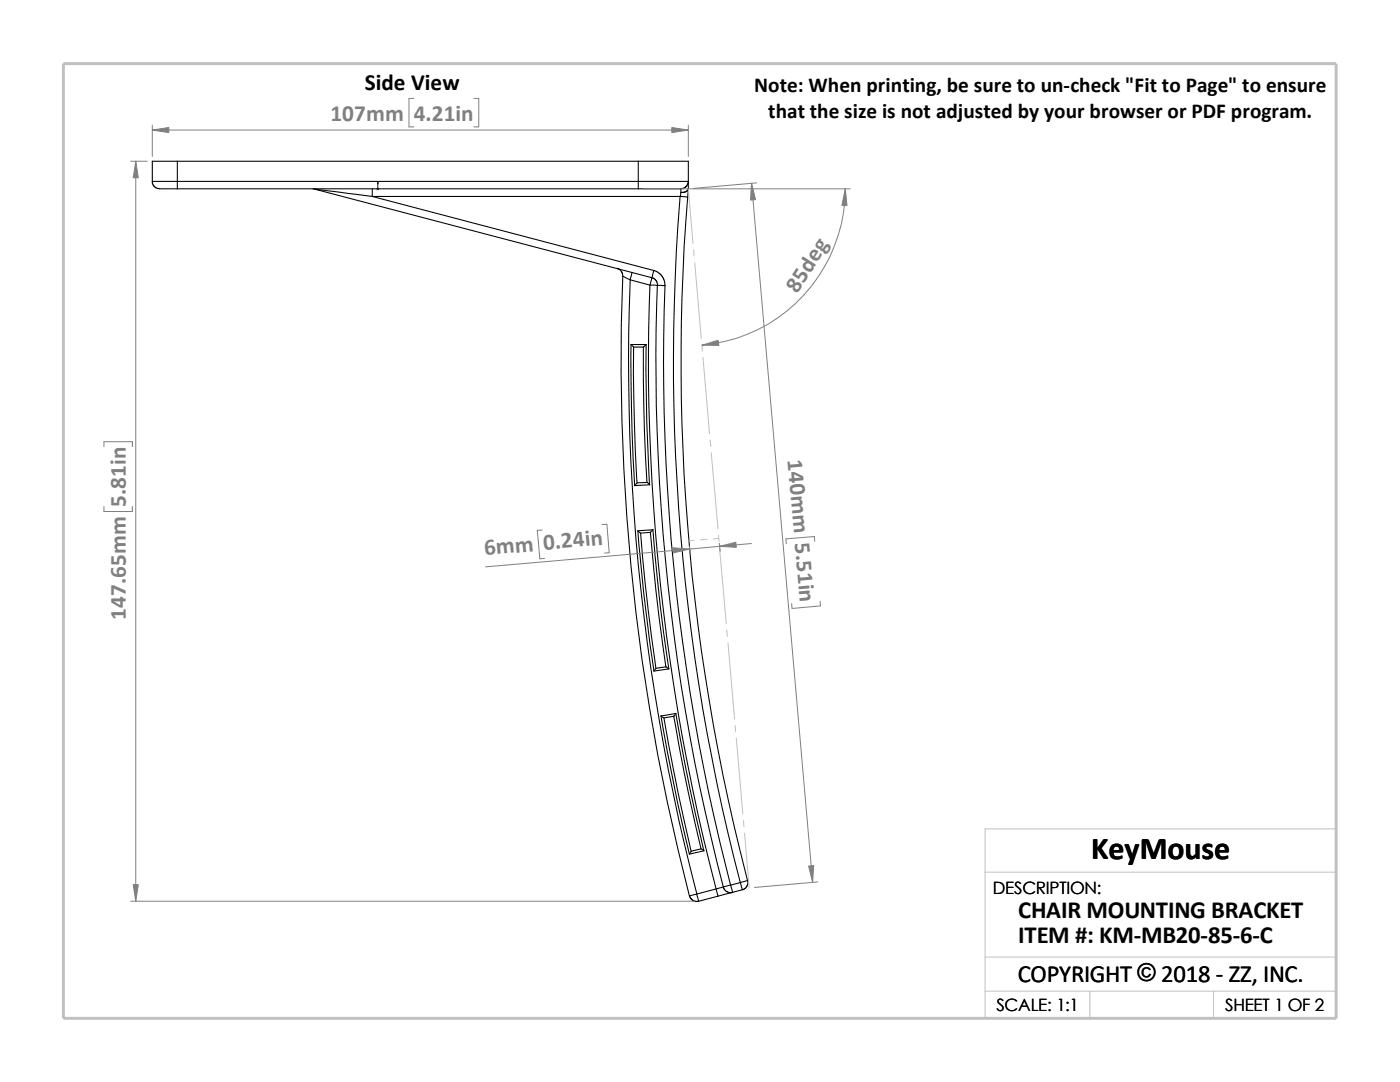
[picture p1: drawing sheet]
<svg xmlns="http://www.w3.org/2000/svg" width="279mm" height="216mm" viewBox="0 0 279 216" stroke-linecap="round" stroke-linejoin="round" font-family="sans-serif">
<g fill="none" stroke="#c0c0c0" stroke-width=".2">
<path d="M137.4 37.7l.9 10.9M138.4 49.8l.1 1.3M138.6 52.4l1.4 15.2M140.1 68.8l.1 1.3M140.3 71.3l1.3 15.2M141.7 87.8l.2 1.3M141.9 90.3l1.4 15.2M138.6 107.8l-1.1 .1M141.1 107.6l-1.3 .1M143.4 106.8l.1 1.2M143.5 107.4l-1.1 .1M143.6 109.3l1.3 15.2"/>
<path d="M145 125.7l.2 1.3M145.3 128.3l1.3 15.2M146.7 144.7l.1 1.3M146.9 147.2l1.4 15.2M148.4 163.7l.1 1.3M148.6 166.2l.9 11M196.6 174h70.1M196.6 197.8h70.1M196.6 191h70.1M217.5 197.8v5.4M242.2 197.8v5.4M26.8 203.2h239.9v-37.8h-70.1v37.8"/>
</g>
<path d="M12.7 12.7h254v190.5h-254z" fill="none" stroke="#c0c0c0" stroke-width=".59"/>
<g fill="none" stroke="#000" stroke-width=".21">
<path d="M30.4 36.2h5M30.4 36.2v.3l.3 .6 .8 .5 3.9 .1M35.4 36.2v1.5M35.4 32.2h-5v4M35.4 32.2v4M35.4 36.2h92M35.4 32.2h92M35.4 37.7h92M62.5 37.7l.4 .1M62.9 37.8l67.2 17.6M62.9 37.8l11.4 1.4M74.3 39.2l56.2 14.8-.4 1.4"/>
<path d="M74.3 39.2h61.5M74.3 37.7v1.5M127.4 37.7h8.5M127.4 32.2v4M127.4 36.2h10M127.4 32.2h10v4M127.4 36.2v1.5M135.7 39.2a411.1 411.1 0 0 0 12 136.9M135.8 39.2l1.4 .1M135.9 37.7v.7M135.9 38.4l-.1 .8M137.2 39.3a411.4 411.4 0 0 0 12 136.4"/>
<path d="M137.4 36.2l-.4 .9-.4 .4-.7 .2M137.4 37.6a1.27 1.27 0 0 1-1.5 .8M137.4 37.8a1.24 1.24 0 0 1-1.5 .6M137.4 37.8l-.2 1.5M137.4 36.2v1.4M137.4 37.6v.2M123.1 53.6l.4 .1 .5 .4 .3 1M124.3 55.1a421.6 421.6 0 0 0 13.3 123.7l1.5-.4M124.3 55.1l1.5 .7M125.8 55.8l3.9 1.1M125.8 55.8a420.1 420.1 0 0 0 13.3 122.6M126.2 54.4l-.4 1.4"/>
<path d="M129.7 56.9h1.5M129.7 56.9a416.4 416.4 0 0 0 13.2 120.5M130.1 55.4l.4 .1 .4 .5 .3 .9M130.1 55.4l-.4 1.5M130.4 54l.7 .2 1 .9 .5 .9 .1 1M131.2 56.9a415.5 415.5 0 0 0 13.2 120.1M131.2 56.9l1.5 .1M132.7 57a414 414 0 0 0 13.1 119.6M125.9 68.7l.5 .6M125.9 68.7l.3 17.8 .5 10.4M125.9 68.7h3M126.4 69.3l.2 15.4 .5 11.6"/>
<path d="M128.4 69.2l.2 16.8 .5 10.3M128.9 68.7l-.4 .6h-2.1M128.9 68.7l.2 15.4 .5 12.6M129.1 96.3l.6 .4-3 .2M129.1 96.3l-2 .1-.4 .5M127.3 105.9l1.2 12.6 2 15.4M127.8 106.4l1 10.2 2.1 16.7M129.8 106.2l1.1 11.5 2 15.4M130.3 105.7l-.5 .5-2 .2M130.3 105.7l.4 5.1a348.5 348.5 0 0 0 2.8 22.6M130.3 105.7l-3 .2 .5 .5M130.9 133.3l-.4 .6"/>
<path d="M132.9 133.1l.6 .4-3 .4M132.9 133.1l-2 .2M131.9 142.8l3.4 17.5 2.3 10.1M132.5 143.3l2.9 15.2 2.5 11.3M134.5 142.9l.2 1.3a354.3 354.3 0 0 0 5.2 25.2M134.9 142.4l2.8 15.1 2.8 12.3M134.9 142.4l-.4 .5-2 .4M134.9 142.4l-3 .5 .6 .4M137.6 178.7l.2 .5 .5 .5 .6 .2 .5-.1M139.1 178.4l.3 1.4M139.9 169.4l.6 .4-2.9 .6M139.9 169.4l-1.9 .4-.4 .6"/>
<path d="M142.9 177.4l-3.8 1M142.9 177.4l.4 1.4M143.3 178.8l-3.9 1M144.4 177l.2 .5 .4 .4 .7 .2h.5M144.4 177l-1.5 .4M145.8 176.6l-1.4 .4M145.8 176.6l.4 1.5M146.2 178.1l-2.9 .7M147.7 176.1l1.5-.4 .1 .5-.2 .7-.5 .4-.5 .2M147.7 176.1l.4 1.4M147.7 176.1l-1.9 .5M148.1 177.5l-1.9 .6"/>
</g>
<path d="M75.4 36.3l.1 .4h-.2z" fill="#00f" stroke="#00f" stroke-width=".2"/>
<path d="M75.3 37.7h.3M75.3 37.5l.3 .3M75.4 37.7h.1M75.4 36.3v1.5M75.5 37.5l-.3 .3" fill="none" stroke="#00f" stroke-width=".2"/>
<g fill="none" stroke="#808080" stroke-width=".2">
<path d="M82.6 19.6h-1v5.7h1M94.6 19.6h.9v5.7h-.9M26.1 32.2h3.3M27.1 32.2v147.6M30.4 26h107M30.4 25v6.2M128.4 37.7h41.3M137.4 25v6.2M150 36.6l12.2 139.5M151 36.5l-12.6 1.1M168.7 37.7a31.4 31.4 0 0 1-28.6 31.2M20.7 89.1v-1h5.7v1"/>
<path d="M20.7 101.1v1h5.7v-1M108.2 105.7l-1 .1 .5 5.7 1-.1M120.1 104.7l1-.1 .5 5.7-1 .1M137.6 109l.2 1.5M143.6 108.4l.1 1.6M149.9 108.5l-53 4.6M162.6 108l-.1-.9-5.7 .4 .1 1M163.7 120v.9l-5.6 .5-.1-1M26.1 179.8h112.3M163.2 176l-12.6 1.1"/>
</g>
<g fill="#808080" stroke="#808080" stroke-width=".2">
<path d="M150 36.6l.8 3.2-1 .1z"/>
<path d="M161.4 172.8l1-.1-.2 3.4z"/>
<path d="M143.6 109l3.3-.8v1z"/>
<path d="M134.3 109.3l3.3 .3-3.2 .7z"/>
<path d="M140.1 68.9l3.2-1 .2 1z"/>
<path d="M168.7 37.7l.3 3.3h-1z"/>
<path d="M30.4 26l3.3-.6v1.1z"/>
<path d="M134.1 25.4l3.3 .6-3.3 .5z"/>
<path d="M27.1 32.2l.5 3.3h-1z"/>
<path d="M26.6 176.5h1l-.5 3.3z"/>
</g>
<text font-size="6.4" x="217.8" y="171.4">KeyMouse</text>
<g font-size="4.9">
<text x="203.2" y="183.2">CHAIR MOUNTING BRACKET</text>
<text x="203.2" y="188.1">ITEM #: KM-MB20-85-6-C</text>
<text x="203.1" y="195.9">COPYRIGHT © 2018 - ZZ, INC.</text>
<text x="227" y="195.8">©</text>
</g>
<text font-size="4.6" x="72.8" y="18">Side View</text>
<g font-size="4.6" fill="#808080">
<text x="66" y="24.1">107mm</text>
<text x="82.6" y="24.1">4.21in</text>
<text x="159.1" y="58.6" transform="rotate(-57 159.1 58.6)">85deg</text>
<text x="157.2" y="91.8" transform="rotate(85 157.2 91.8)">140mm 5.51in</text>
<text x="25.1" y="101.1" transform="rotate(-90 25.1 101.1)">5.81in</text>
<text x="96.7" y="110.8" transform="rotate(-5 96.7 110.8)">6mm 0.24in</text>
<text x="25.1" y="123.7" transform="rotate(-90 25.1 123.7)">147.65mm</text>
</g>
<g font-size="4.2">
<text x="150.5" y="18.4">Note: When printing, be sure to un-check &quot;Fit to Page&quot; to ensure</text>
<text x="153.3" y="23.6">that the size is not adjusted by your browser or PDF program.</text>
</g>
<g font-size="3.4">
<text x="198.2" y="178.5">DESCRIPTION:</text>
<text x="198.8" y="201.7">SCALE: 1:1</text>
<text x="244.5" y="201.7">SHEET 1 OF 2</text>
</g>
</svg>
